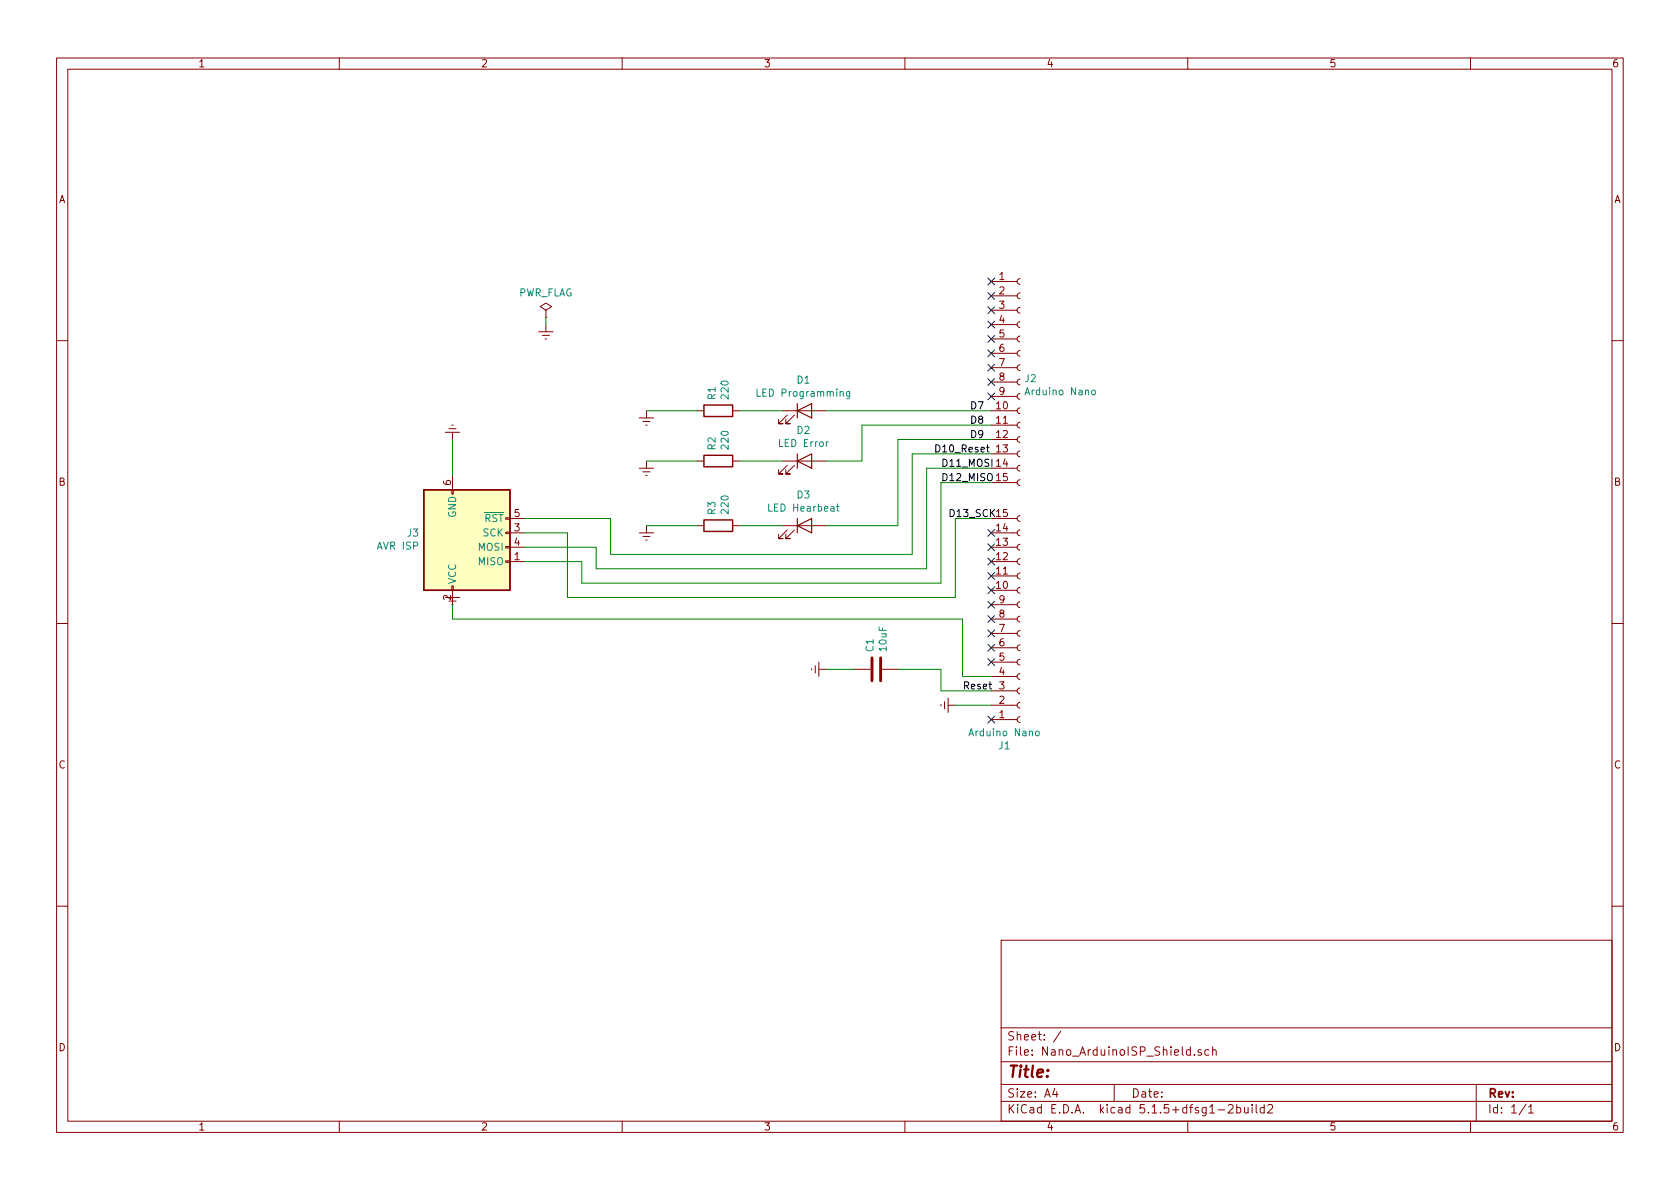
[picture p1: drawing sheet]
EESchema Schematic File Version 4
EELAYER 30 0
EELAYER END
$Descr A4 11693 8268
encoding utf-8
Sheet 1 1
Title ""
Date ""
Rev ""
Comp ""
Comment1 ""
Comment2 ""
Comment3 ""
Comment4 ""
$EndDescr
$Comp
L Connector:AVR-ISP-6 J3
U 1 1
P 3250 3700
F 0 "J3" H 2921 3704 50  0000 R CNN
F 1 "AVR ISP" H 2921 3795 50  0000 R CNN
F 2 "" V 3000 3750 50  0001 C CNN
F 3 " ~" H 1975 3150 50  0001 C CNN
	1    3250 3700
	1    0    0    1   
$EndComp
$Comp
L Connector:Conn_01x15_Female J1
U 1 1
P 7100 4300
F 0 "J1" H 6992 5185 50  0000 C CNN
F 1 "Arduino Nano" H 6992 5094 50  0000 C CNN
F 2 "" H 7100 4300 50  0001 C CNN
F 3 "~" H 7100 4300 50  0001 C CNN
	1    7100 4300
	1    0    0    1   
$EndComp
$Comp
L Connector:Conn_01x15_Female J2
U 1 1
P 7100 2650
F 0 "J2" H 7128 2676 50  0000 L CNN
F 1 "Arduino Nano" H 7128 2585 50  0000 L CNN
F 2 "" H 7100 2650 50  0001 C CNN
F 3 "~" H 7100 2650 50  0001 C CNN
	1    7100 2650
	1    0    0    -1  
$EndComp
$Comp
L Device:LED D3
U 1 1
P 5600 3650
F 0 "D3" H 5593 3866 50  0000 C CNN
F 1 "LED Hearbeat" H 5593 3775 50  0000 C CNN
F 2 "" H 5600 3650 50  0001 C CNN
F 3 "~" H 5600 3650 50  0001 C CNN
	1    5600 3650
	1    0    0    -1  
$EndComp
$Comp
L Device:LED D2
U 1 1
P 5600 3200
F 0 "D2" H 5593 3416 50  0000 C CNN
F 1 "LED Error" H 5593 3325 50  0000 C CNN
F 2 "" H 5600 3200 50  0001 C CNN
F 3 "~" H 5600 3200 50  0001 C CNN
	1    5600 3200
	1    0    0    -1  
$EndComp
$Comp
L Device:R R2
U 1 1
P 5000 3200
F 0 "R2" H 5070 3246 50  0000 L CNN
F 1 "220" H 5070 3155 50  0000 L CNN
F 2 "" V 4930 3200 50  0001 C CNN
F 3 "~" H 5000 3200 50  0001 C CNN
	1    5000 3200
	0    -1   -1   0   
$EndComp
$Comp
L Device:R R3
U 1 1
P 5000 3650
F 0 "R3" H 5070 3696 50  0000 L CNN
F 1 "220" H 5070 3605 50  0000 L CNN
F 2 "" V 4930 3650 50  0001 C CNN
F 3 "~" H 5000 3650 50  0001 C CNN
	1    5000 3650
	0    -1   -1   0   
$EndComp
$Comp
L power:Earth #PWR0102
U 1 1
P 4500 3200
F 0 "#PWR0102" H 4500 2950 50  0001 C CNN
F 1 "Earth" H 4500 3050 50  0001 C CNN
F 2 "" H 4500 3200 50  0001 C CNN
F 3 "~" H 4500 3200 50  0001 C CNN
	1    4500 3200
	1    0    0    -1  
$EndComp
$Comp
L power:Earth #PWR0103
U 1 1
P 4500 3650
F 0 "#PWR0103" H 4500 3400 50  0001 C CNN
F 1 "Earth" H 4500 3500 50  0001 C CNN
F 2 "" H 4500 3650 50  0001 C CNN
F 3 "~" H 4500 3650 50  0001 C CNN
	1    4500 3650
	1    0    0    -1  
$EndComp
$Comp
L power:Earth #PWR0104
U 1 1
P 3150 4100
F 0 "#PWR0104" H 3150 3850 50  0001 C CNN
F 1 "Earth" H 3150 3950 50  0001 C CNN
F 2 "" H 3150 4100 50  0001 C CNN
F 3 "~" H 3150 4100 50  0001 C CNN
	1    3150 4100
	1    0    0    -1  
$EndComp
Wire Wire Line
	6250 4650 6550 4650
Wire Wire Line
	6550 4650 6550 4800
Wire Wire Line
	6550 4800 6900 4800
Wire Wire Line
	4850 3200 4500 3200
Wire Wire Line
	4500 3650 4850 3650
Wire Wire Line
	5750 3200 6000 3200
Wire Wire Line
	6000 3200 6000 2950
Wire Wire Line
	6000 2950 6900 2950
Wire Wire Line
	5150 3200 5450 3200
Wire Wire Line
	5150 3650 5450 3650
Wire Wire Line
	4250 3850 4250 3600
Wire Wire Line
	4250 3600 3650 3600
Wire Wire Line
	6350 3150 6900 3150
Wire Wire Line
	6900 3250 6450 3250
Wire Wire Line
	6450 3250 6450 3950
Wire Wire Line
	6450 3950 4150 3950
Wire Wire Line
	4150 3950 4150 3800
Wire Wire Line
	4150 3800 3650 3800
Wire Wire Line
	6900 3350 6550 3350
Wire Wire Line
	6550 3350 6550 4050
Wire Wire Line
	6550 4050 4050 4050
Wire Wire Line
	4050 4050 4050 3900
Wire Wire Line
	4050 3900 3650 3900
Wire Wire Line
	6900 3600 6650 3600
Wire Wire Line
	6650 3600 6650 4150
Wire Wire Line
	6650 4150 3950 4150
Wire Wire Line
	3950 4150 3950 3700
Wire Wire Line
	3950 3700 3650 3700
Wire Wire Line
	6900 4700 6700 4700
Wire Wire Line
	6700 4300 3150 4300
Wire Wire Line
	3150 4300 3150 4200
Wire Wire Line
	6700 4300 6700 4700
$Comp
L power:Earth #PWR0105
U 1 1
P 5750 4650
F 0 "#PWR0105" H 5750 4400 50  0001 C CNN
F 1 "Earth" H 5750 4500 50  0001 C CNN
F 2 "" H 5750 4650 50  0001 C CNN
F 3 "~" H 5750 4650 50  0001 C CNN
	1    5750 4650
	0    1    1    0   
$EndComp
$Comp
L power:Earth #PWR0106
U 1 1
P 3150 3050
F 0 "#PWR0106" H 3150 2800 50  0001 C CNN
F 1 "Earth" H 3150 2900 50  0001 C CNN
F 2 "" H 3150 3050 50  0001 C CNN
F 3 "~" H 3150 3050 50  0001 C CNN
	1    3150 3050
	-1   0    0    1   
$EndComp
$Comp
L power:Earth #PWR0107
U 1 1
P 6650 4900
F 0 "#PWR0107" H 6650 4650 50  0001 C CNN
F 1 "Earth" H 6650 4750 50  0001 C CNN
F 2 "" H 6650 4900 50  0001 C CNN
F 3 "~" H 6650 4900 50  0001 C CNN
	1    6650 4900
	0    1    1    0   
$EndComp
Wire Wire Line
	6900 4900 6650 4900
Wire Wire Line
	3150 3300 3150 3050
NoConn ~ 6900 1950
NoConn ~ 6900 2050
NoConn ~ 6900 2150
NoConn ~ 6900 2250
NoConn ~ 6900 2350
NoConn ~ 6900 2450
NoConn ~ 6900 2550
NoConn ~ 6900 2650
NoConn ~ 6900 2750
NoConn ~ 6900 3700
NoConn ~ 6900 3800
NoConn ~ 6900 3900
NoConn ~ 6900 4000
NoConn ~ 6900 4100
NoConn ~ 6900 4200
NoConn ~ 6900 4300
NoConn ~ 6900 4400
NoConn ~ 6900 4500
NoConn ~ 6900 4600
NoConn ~ 6900 5000
Wire Wire Line
	6350 3850 4250 3850
Wire Wire Line
	6350 3150 6350 3850
Wire Wire Line
	6250 3050 6250 3650
Wire Wire Line
	6250 3650 5750 3650
Wire Wire Line
	6250 3050 6900 3050
Text Label 6750 2850 0    50   ~ 0
D7
Text Label 6750 2950 0    50   ~ 0
D8
Text Label 6500 3150 0    50   ~ 0
D10_Reset
Text Label 6550 3250 0    50   ~ 0
D11_MOSI
Text Label 6550 3350 0    50   ~ 0
D12_MISO
Text Label 6750 3050 0    50   ~ 0
D9
Text Label 6600 3600 0    50   ~ 0
D13_SCK
Text Label 6700 4800 0    50   ~ 0
Reset
Wire Wire Line
	5750 4650 5950 4650
$Comp
L power:PWR_FLAG #FLG0101
U 1 1
P 3800 2200
F 0 "#FLG0101" H 3800 2275 50  0001 C CNN
F 1 "PWR_FLAG" H 3800 2373 50  0000 C CNN
F 2 "" H 3800 2200 50  0001 C CNN
F 3 "~" H 3800 2200 50  0001 C CNN
	1    3800 2200
	1    0    0    -1  
$EndComp
$Comp
L power:Earth #PWR0108
U 1 1
P 3800 2250
F 0 "#PWR0108" H 3800 2000 50  0001 C CNN
F 1 "Earth" H 3800 2100 50  0001 C CNN
F 2 "" H 3800 2250 50  0001 C CNN
F 3 "~" H 3800 2250 50  0001 C CNN
	1    3800 2250
	1    0    0    -1  
$EndComp
Wire Wire Line
	3800 2250 3800 2200
Wire Wire Line
	5450 2850 5150 2850
Wire Wire Line
	4850 2850 4500 2850
Wire Wire Line
	6900 2850 5750 2850
$Comp
L power:Earth #PWR0101
U 1 1
P 4500 2850
F 0 "#PWR0101" H 4500 2600 50  0001 C CNN
F 1 "Earth" H 4500 2700 50  0001 C CNN
F 2 "" H 4500 2850 50  0001 C CNN
F 3 "~" H 4500 2850 50  0001 C CNN
	1    4500 2850
	1    0    0    -1  
$EndComp
$Comp
L Device:R R1
U 1 1
P 5000 2850
F 0 "R1" H 5070 2896 50  0000 L CNN
F 1 "220" H 5070 2805 50  0000 L CNN
F 2 "" V 4930 2850 50  0001 C CNN
F 3 "~" H 5000 2850 50  0001 C CNN
	1    5000 2850
	0    -1   -1   0   
$EndComp
$Comp
L Device:LED D1
U 1 1
P 5600 2850
F 0 "D1" H 5593 3066 50  0000 C CNN
F 1 "LED Programming" H 5593 2975 50  0000 C CNN
F 2 "" H 5600 2850 50  0001 C CNN
F 3 "~" H 5600 2850 50  0001 C CNN
	1    5600 2850
	1    0    0    -1  
$EndComp
$Comp
L Device:C C1
U 1 1
P 6100 4650
F 0 "C1" H 6215 4696 50  0000 L CNN
F 1 "10uF" H 6215 4605 50  0000 L CNN
F 2 "" H 6138 4500 50  0001 C CNN
F 3 "~" H 6100 4650 50  0001 C CNN
	1    6100 4650
	0    -1   -1   0   
$EndComp
$EndSCHEMATC
